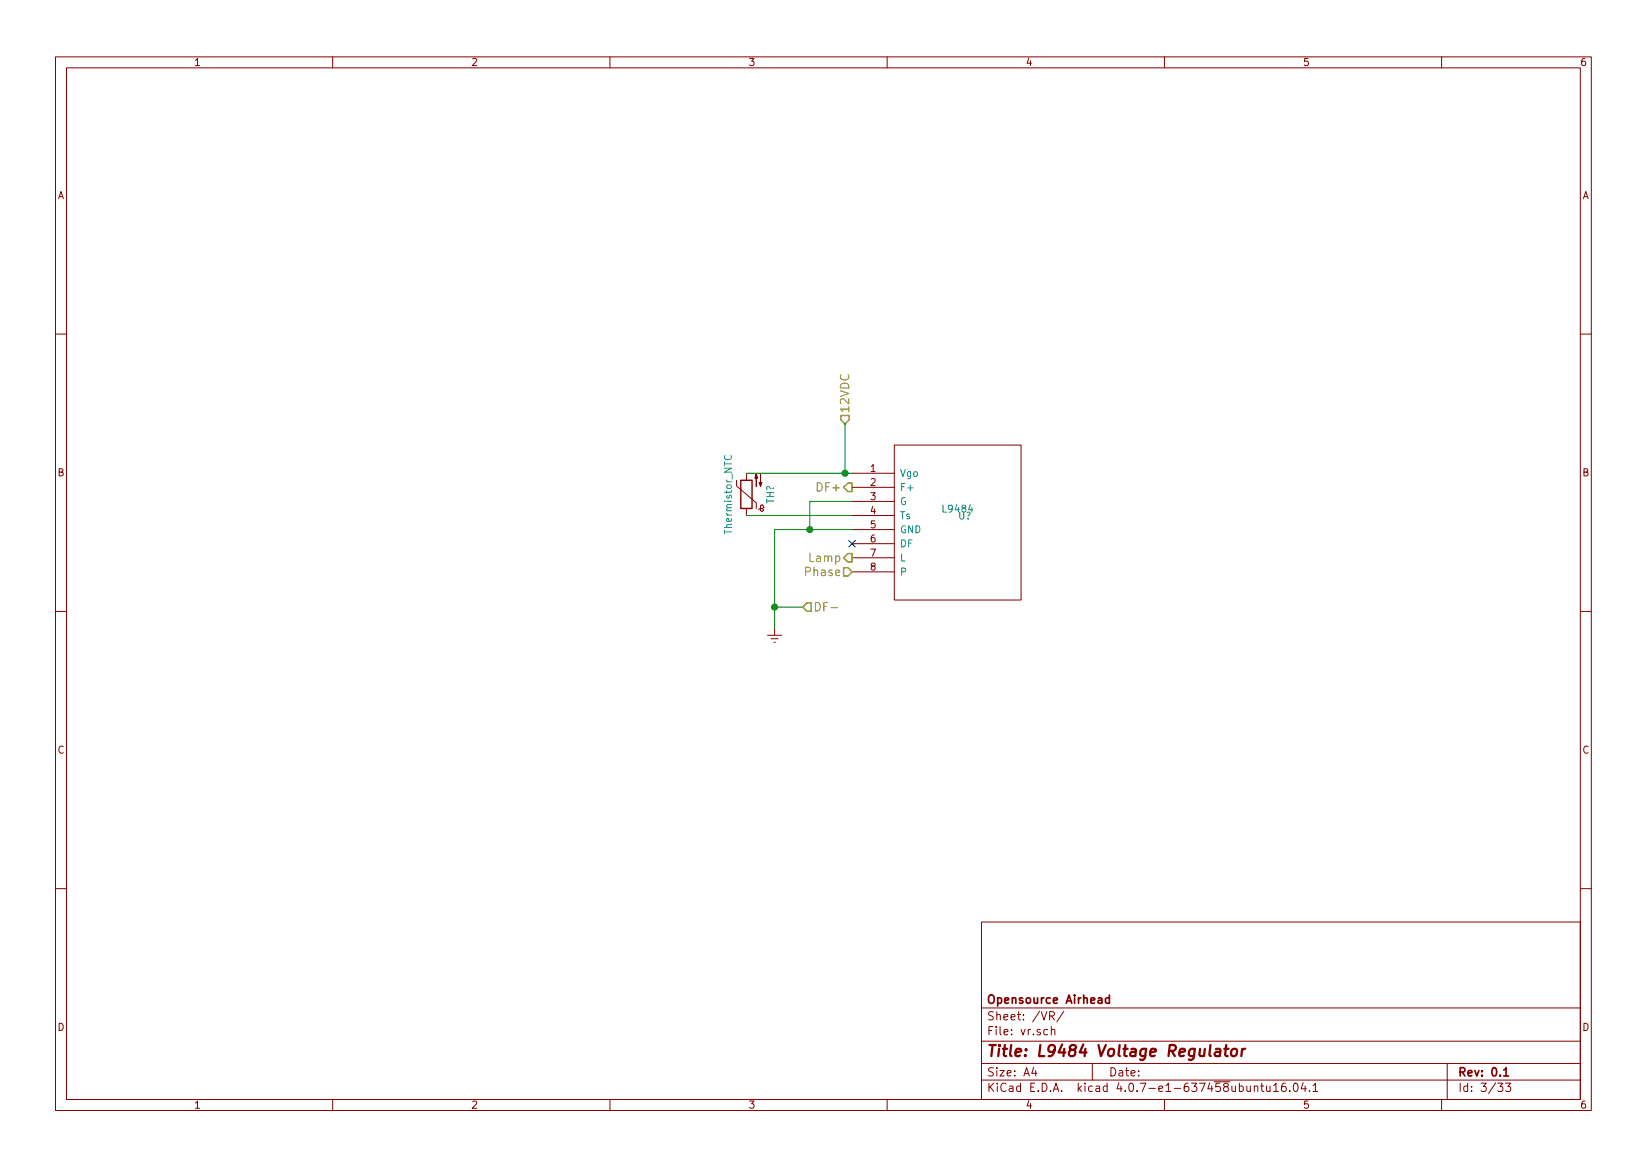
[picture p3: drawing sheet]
<svg xmlns="http://www.w3.org/2000/svg" width="297mm" height="210mm" viewBox="0 0 297 210" stroke-linecap="round" stroke-linejoin="round" font-family="sans-serif">
<g fill="none" stroke="#840000" stroke-width=".18">
<path d="M10 10.3h277v189.9h-277zM12 12.2h273v186.1h-273zM60 10.3v1.9M110 10.3v1.9M160 10.3v1.9M210 10.3v1.9M260 10.3v1.9M10 60.2h2M285 60.2h2M132.8 86.6v1l3.6 3.1v1M134.6 85.3v1.3M134.6 91.7v1.3"/>
<path d="M137.8 91.6l-.2-.2v-.2l-.3-.1-.1 .1v.8l.1 .2 .3-.1v-.3l-.2-.1h-.4l-.2 .2M153.7 85.3h7.6M153.7 87.9h7.6M153.7 90.4h7.6M153.7 93h7.6M153.7 95.5h7.6M153.7 98h7.6M161.3 80.3h22.8v27.9h-22.8zM10 110.3h2M138.4 114.5h2.6M139.1 115.2h1.2M139.6 115.8h.2"/>
<path d="M139.7 113.3v1.2M153.7 100.6h7.6M153.7 103.1h7.6M285 110.3h2M10 160.2h2M177 166.3h108v32h-108zM285 160.2h2M60 198.3v1.9M110 198.3v1.9M160 198.3v1.9M177 194.8h108M177 191.8h108"/>
<path d="M177 187.8h108M177 181.8h108M186.4 192.5l-.3 1h.9M186.8 193v1M189 185.7l-.5-.1-.3 .3 .1 .6 .2 .1 .5-.1M189.3 183.2l.7-.1 .2-.2-.1-.3-.2-.2h-.6v1.5M189.6 185.7l.2-.1 .4 .1v.9M189.6 185.1v1.5M189.7 183.2l.5 .7M191.9 182.3l-1.3 2M197 191.8v3M210 198.3v1.9"/>
<path d="M226.2 196l.2-.2 .4 .1v.9M226.2 195.8v1M227.4 195.8h.5M227.6 195.3v1.3l.3 .2M228.4 195.8l.1 .9 .4 .1 .2-.1M229.1 195.8v1M229.7 195.8l.4-.5v1.5M229.7 196.8h.9M231.8 195.3a.59 .59 0 0 0-.7 .7l.1 .7 .2 .1 .5-.1 .1-.5-.2-.2-.4-.1-.3 .3M232.6 196.7v.1M233.4 195.5l.2-.2a.81 .81 0 0 1 .6 .6 .81 .81 0 0 1-.3 .8l-.1 .1a.79 .79 0 0 1-.4-1.3zM235 195.2l-.3 1.1h.9"/>
<path d="M235.4 195.8v1M236.2 196.7v.1M236.8 195.8l.4-.5v1.5M236.8 196.8h.9M260 198.3v1.9M261 191.8v6.5M270.1 195.3h.9l-.5 .6 .5 .1v.7l-.2 .1-.7-.1M271.5 195.3h1l-.5 .6 .4 .1v.7l-.2 .1-.7-.1"/>
</g>
<path d="M200.1 179.4v1.5M200.1 180l-.5-.1-.2 .3v.6l.2 .1 .5-.1M271.2 193l.4-.5v1.5M271.2 194h.9" fill="none" stroke="#840000" stroke-width=".3"/>
<path d="M219.3 189.2h.7v1.2M220.1 189.6l-.7 .1a.4 .4 0 0 0-.3 .3 .4 .4 0 0 0 .2 .4l.7-.1M220.8 189.1h.8M221.2 188.4l-.2 1.8v.1l.4 .1M222.2 189.3a.51 .51 0 0 1 .5-.2 .51 .51 0 0 1 .4 .4l-.1 .6a.54 .54 0 0 1-.5 .4 .54 .54 0 0 1-.5-.4zM224 189.1l-.1 1.3M224.6 189.1a.54 .54 0 0 0-.6 .4" fill="none" stroke="#840000" stroke-width=".41"/>
<path d="M133.6 86.6h2v5.1h-2z" fill="none" stroke="#840000" stroke-width=".25"/>
<g fill="#840000" stroke="#840000" stroke-width=".18">
<path d="M137.2 85.5v2.3l-.3-.8h.5l-.2 .8z"/>
<path d="M136.4 85.5l.3 .7h-.6l.3-.7v2.3z"/>
</g>
<path d="M130.8 82.1a.5 .5 0 0 0 0 .7 .5 .5 0 0 0 .6 .1l.3-.1a.41 .41 0 0 0 .1-.7" fill="none" stroke="#008484" stroke-width=".18"/>
<path d="M153.1 97.4l1.2 1.2M154.3 97.4l-1.2 1.2" fill="none" stroke="#000084" stroke-width=".18"/>
<path d="M152.4 76.4v8.9M134.6 85.3h19.1M134.6 93h19.1M153.7 90.4h-7.7v5.1M153.7 95.5h-14v17.8M139.7 109.5h5.1" fill="none" stroke="#008400" stroke-width=".18"/>
<g fill="#008400" stroke="#008400" stroke-width=".25">
<circle cx="152.4" cy="85.3" r=".51"/>
<circle cx="139.7" cy="109.5" r=".51"/>
<circle cx="146.1" cy="95.5" r=".51"/>
</g>
<path d="M151.6 74.9h1.6v.8l-.8 .7-.8-.7zM152.9 87.1h.8v1.5h-.8l-.8-.7zM152.9 99.8h.8v1.5h-.8l-.8-.7zM145.5 108.7h.8v1.5h-.8l-.7-.7zM152.1 102.4h.8l.8 .7-.8 .8h-.8z" fill="none" stroke="#848400" stroke-width=".25"/>
<path d="M149.9 109.6h1.2" fill="none" stroke="#848400" stroke-width=".18"/>
<text font-size="2.8" fill="#840000" x="178" y="190.5">Title: L9484 Voltage Regulator</text>
<g font-size="2.1" fill="#848400">
<text x="153.2" y="74.5" transform="rotate(-90 153.2 74.5)">12VDC</text>
<text x="147.7" y="88.6">DF+</text>
<text x="146.1" y="101.3">Lamp</text>
<text x="145.5" y="103.9">Phase</text>
<text x="146.7" y="110.2">DF-</text>
</g>
<g font-size="2.1" fill="#840000">
<text x="178" y="184">Sheet: /VR/</text>
<text x="178" y="181">Opensource Airhead</text>
<text x="178" y="186.7">File: vr.sch</text>
<text x="178" y="196.9">KiCad E.D.A. kicad 4.0.7-e1-637458ubuntu16.04.1</text>
<text x="178" y="194.1">Size: A4</text>
<text x="200" y="194.1">Date:</text>
<text x="263" y="194.1">Rev: 0.1</text>
<text x="263" y="196.9">Id: 3/33</text>
</g>
<g font-size="1.8" fill="#840000">
<text x="35" y="11.9">1</text>
<text x="85" y="11.9">2</text>
<text x="135" y="11.9">3</text>
<text x="185" y="11.9">4</text>
<text x="235" y="11.9">5</text>
<text x="285" y="11.9">6</text>
<text x="10.4" y="35.9">A</text>
<text x="285.4" y="35.9">A</text>
<text x="10.4" y="85.9">B</text>
<text x="157" y="85.1">1</text>
<text x="157" y="87.6">2</text>
<text x="285.4" y="85.9">B</text>
<text x="157" y="90.2">3</text>
<text x="157" y="92.7">4</text>
<text x="157" y="95.2">5</text>
<text x="157" y="97.8">6</text>
<text x="157" y="100.3">7</text>
<text x="157" y="102.9">8</text>
<text x="10.4" y="135.9">C</text>
<text x="285.4" y="135.9">C</text>
<text x="10.4" y="185.9">D</text>
<text x="285.4" y="185.9">D</text>
<text x="35" y="199.9">1</text>
<text x="85" y="199.9">2</text>
<text x="135" y="199.9">3</text>
<text x="185" y="199.9">4</text>
<text x="235" y="199.9">5</text>
<text x="285" y="199.9">6</text>
</g>
<g font-size="1.8" fill="#008484">
<text x="162.3" y="86">Vgo</text>
<text x="162.3" y="88.5">F+</text>
<text x="139.6" y="90.9" transform="rotate(-90 139.6 90.9)">TH?</text>
<text x="162.3" y="91.1">G</text>
<text x="162.3" y="93.6">Ts</text>
<text x="170.2" y="92.4">L9484</text>
<text x="172.8" y="93.7">U?</text>
<text x="132" y="96.1" transform="rotate(-90 132 96.1)">Thermistor_NTC</text>
<text x="162.3" y="96.1">GND</text>
<text x="162.3" y="98.7">DF</text>
<text x="162.3" y="101.2">L</text>
<text x="162.3" y="103.8">P</text>
</g>
</svg>
